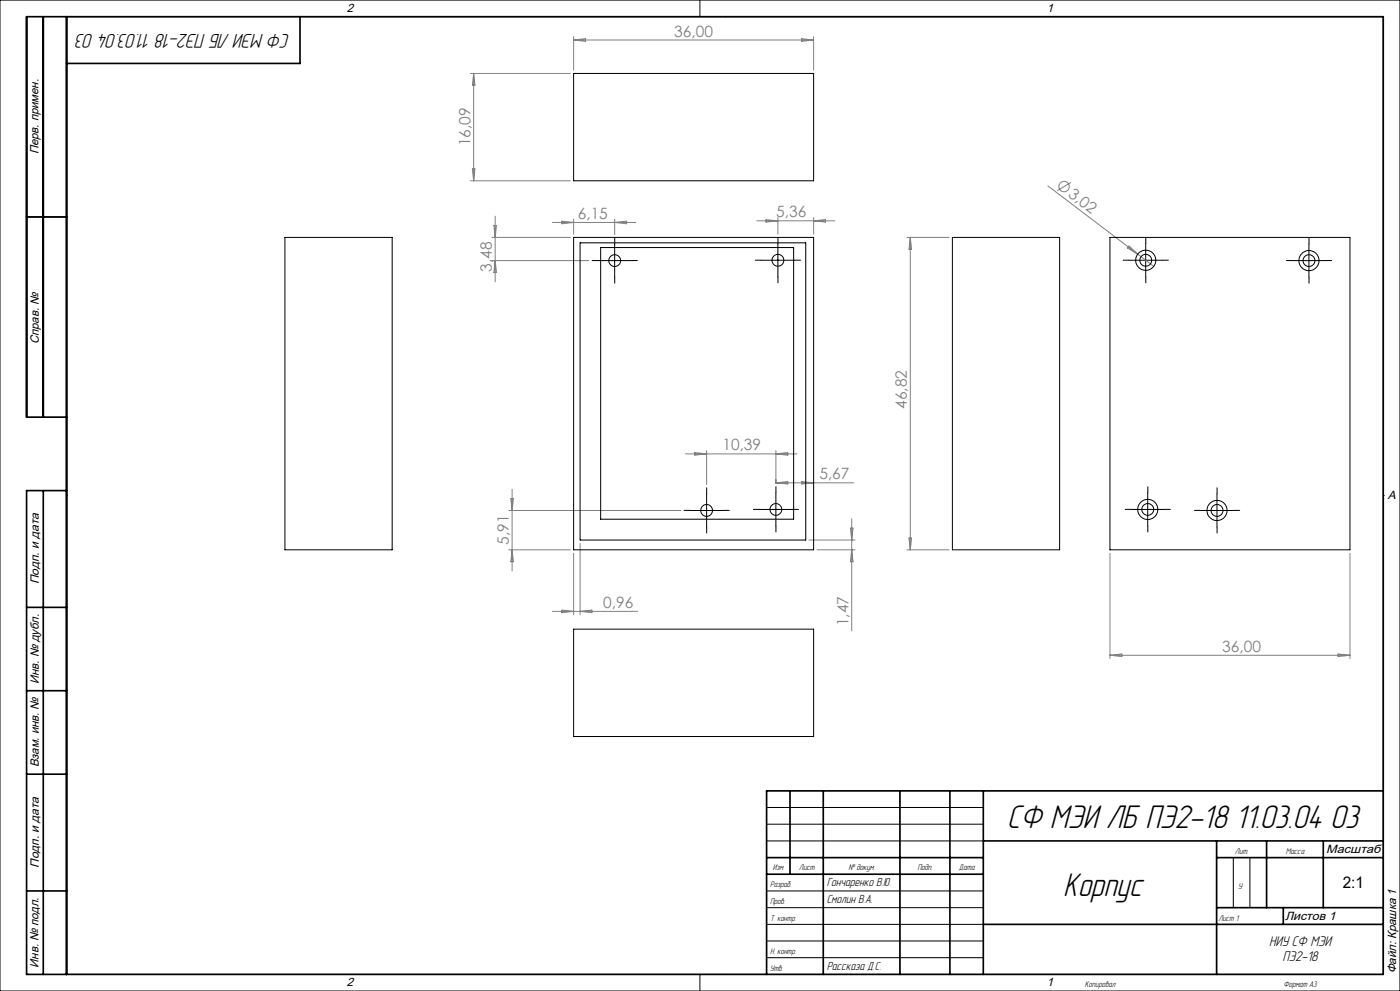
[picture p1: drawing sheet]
<svg xmlns="http://www.w3.org/2000/svg" width="420mm" height="297mm" viewBox="0 0 420 297" stroke-linecap="round" stroke-linejoin="round" font-family="sans-serif">
<g fill="none" stroke="#808080" stroke-width=".3">
<path d="M172.1 11v10M172.1 12h72M172.1 12l3.5-.4v.8zM240.5 11.6l3.6 .4-3.6 .4zM244.1 11v10M141.1 22h30M142.1 22v32.2M142.1 22l.4 3.5h-.8zM141.1 54.2h30M141.7 50.6h.8l-.4 3.6zM314.4 55.7l26.9 20.5M321.3 54.7l-4.1 2.4"/>
<path d="M147.6 71.2h23.5M147.6 78.1h29M148.2 67.6h.7l-.3 3.6zM148.6 64.8v19.7M148.6 78.1l.3 3.6h-.7zM165.7 66.7h25M168.6 66.3l3.5 .4-3.5 .4zM172.1 65.6v4.6M184.4 65.6v4.7M184.4 66.7l3.6-.4v.8zM227 66.2h23.4M229.8 65.8l3.6 .4-3.6 .4z"/>
<path d="M233.4 65.2v5M244.1 65.2v5M244.1 66.2l3.5-.4v.8zM272.1 71.2h12.6M273.1 71.2v93.6M273.1 71.2l.4 3.5h-.8zM338.7 73.7l2.6 2.5-3.1-1.9zM341.3 76.2l4.8 3.6M205.6 136h33.5M208.4 135.6l3.6 .4-3.6 .4zM212 135v10.2M232.8 135v9.9"/>
<path d="M232.8 136l3.5-.4v.8zM152.6 153h51.6M153.2 149.4h.8l-.4 3.6zM153.6 146.6v24.5M232.8 144.7l3.5-.4v.8zM232.8 144.7h23.4M240.5 144.3l3.6 .4-3.6 .4zM255.1 158.3h.8l-.4 3.6zM255.5 155.5v33.6M152.6 164.8h18.5M153.6 164.8l.4 3.5h-.8zM172.1 165.8v18.4"/>
<path d="M174 162.9v21.3M242.7 161.9h13.8M245.1 164.8h11.4M255.5 164.8l.4 3.5h-.8zM272.1 164.8h12.6M272.7 161.3h.8l-.4 3.5zM333 165.8v31.6M405 165.8v31.6M165.7 183.2h25.6M168.6 182.8l3.5 .4-3.5 .4zM174 183.2l3.6-.4v.8zM333 196.4h72"/>
<path d="M333 196.4l3.5-.4v.8zM401.4 196l3.6 .4-3.6 .4z"/>
<circle cx="319.2" cy="55.9" r="1.56"/>
</g>
<g fill="none" stroke="#000" stroke-width=".3" stroke-dasharray="15.2 1.3 1.3 1.3">
<path d="M179.4 78.1h-1.8M184.4 73.1v-1.8M189.4 78.1h1.8M228.4 78h-1.8M233.4 73v-1.8M238.4 78h1.8M338.7 78h-1.7M343.7 73v-1.8M348.7 78h1.8M387.7 78.1h-1.8M392.7 73.1v-1.8M397.7 78.1h1.8"/>
<path d="M184.4 83.1v1.8M233.4 83v1.8M343.7 83v1.8M392.7 83.1v1.8M207 153h-1.8M212 148v-1.8M212 158v1.7M217 153h1.8M227.8 152.7h-1.8M232.8 147.7v-1.8M232.8 157.7v1.7M237.8 152.7h1.8"/>
<path d="M339.3 152.7h-1.7M344.3 147.7v-1.8M344.3 157.7v1.7M349.3 152.7h1.8M360.1 153h-1.8M365.1 148v-1.8M365.1 158v1.7M370.1 153h1.8"/>
</g>
<g fill="none" stroke="#000" stroke-width=".3">
<path d="M0 0h420v297h-420zM20 5h395v287h-395zM210 0v5M217.5 5h.1M8 65h12M179.4 78.1h10M184.4 73.1v10M228.4 78h10M233.4 73v10M338.7 78h10M343.7 73v10M387.7 78.1h10"/>
<path d="M392.7 73.1v10M20 148.5h.1M207 153h10M212 148v10M227.8 152.7h10M232.8 147.7v10M339.3 152.7h10M344.3 147.7v10M360.1 153h10M365.1 148v10M415 148.5h.1M230 242h65"/>
<path d="M230 247h65M230 252h65M370 257v15M375 257v15M230 267h65M230 272h65M230 277h65M210 292v5M217.5 292h.1M230 282h65M230 287h65"/>
</g>
<g fill="none" stroke="#000" stroke-width=".5">
<path d="M13 5v120M20 5v287M90 5v14h-70M8 65h12M20 125h-12v-120h407v287h-407v-145h12M13 147v145M8 182h12M8 207h12M8 232h12M237 237v25M247 237v55M270 237v55"/>
<path d="M285 237v55M295 237v55M415 237h-185v55M230 257h65M295 252h120M365 252v40M365 257h50M380 252v20M397 252v20M8 267h12M230 262h65M295 277h120"/>
<path d="M365 272h50M385 272v5"/>
</g>
<g fill="none" stroke="#000" stroke-width=".3">
<path d="M172.1 22h72v32.2h-72zM85.5 71.2h32.2v93.6h-32.2zM172.1 71.2h72v93.6h-72zM174 72.8h67.7v89.1h-67.7zM180.2 74.2h57.9v81.4h-57.9zM285.7 71.2h32.2v93.6h-32.2zM333 71.2h72v93.6h-72zM172.1 188.6h72v32.1h-72z"/>
<circle cx="184.4" cy="78.1" r="1.77"/>
<circle cx="233.4" cy="78" r="1.78"/>
<circle cx="343.7" cy="78" r="3"/>
<circle cx="343.7" cy="78" r="1.78"/>
<circle cx="392.7" cy="78.1" r="3"/>
<circle cx="392.7" cy="78.1" r="1.77"/>
<circle cx="212" cy="153" r="1.77"/>
<circle cx="232.8" cy="152.7" r="1.76"/>
<circle cx="344.3" cy="152.7" r="3"/>
<circle cx="344.3" cy="152.7" r="1.77"/>
<circle cx="365.1" cy="153" r="1.78"/>
<circle cx="365.1" cy="153" r="3"/>
</g>
<g font-size="10.2">
<text x="302.1" y="248.1">СФ МЭИ ЛБ ПЭ2-18 11.03.04 03</text>
<text x="319" y="268.5">Корпус</text>
</g>
<text font-size="6.2" x="87" y="10.2" transform="rotate(-180 87 10.2)">СФ МЭИ ЛБ ПЭ2-18 11.03.04 03</text>
<text font-size="4.8" x="402.8" y="266.1">2:1</text>
<g font-size="4.7" fill="#808080">
<text x="202.3" y="11">36,00</text>
<text x="141.1" y="43.9" transform="rotate(-90 141.1 43.9)">16,09</text>
<text x="320.3" y="58.8" transform="rotate(37 320.3 58.8)">3,02</text>
<text x="173.3" y="65.6">6,15</text>
<text x="232.9" y="65.2">5,36</text>
<text x="147.6" y="81.5" transform="rotate(-90 147.6 81.5)">3,48</text>
<text x="272.1" y="122.6" transform="rotate(-90 272.1 122.6)">46,82</text>
<text x="216.7" y="135">10,39</text>
<text x="245.8" y="143.7">5,67</text>
<text x="152.6" y="163.3" transform="rotate(-90 152.6 163.3)">5,91</text>
<text x="181" y="182.2">0,96</text>
<text x="254.5" y="187.7" transform="rotate(-90 254.5 187.7)">1,47</text>
<text x="366.7" y="195.3">36,00</text>
</g>
<g font-size="4.4">
<text x="380.7" y="283.7">НИУ СФ МЭИ</text>
<text x="384.7" y="287.9">ПЭ2-18</text>
</g>
<g font-size="3.7">
<text x="248" y="265.6">Гончаренко В.Ю.</text>
<text x="248" y="270.6">Смолин В.А.</text>
<text x="248" y="290.6">Рассказа Д.С.</text>
</g>
<g font-size="3.6">
<text x="104" y="3.6">2</text>
<text x="314" y="3.6">1</text>
<text x="11.6" y="46.3" transform="rotate(-90 11.6 46.3)">Перв. примен.</text>
<text x="11.6" y="103.2" transform="rotate(-90 11.6 103.2)">Справ. №</text>
<text x="416.4" y="149.6">A</text>
<text x="11.6" y="175.1" transform="rotate(-90 11.6 175.1)">Подп. и дата</text>
<text x="11.6" y="205" transform="rotate(-90 11.6 205)">Инв. № дубл.</text>
<text x="11.6" y="230" transform="rotate(-90 11.6 230)">Взам. инв. №</text>
<text x="397.8" y="255.6">Масштаб</text>
<text x="11.6" y="260.1" transform="rotate(-90 11.6 260.1)">Подп. и дата</text>
<text x="385.5" y="275.6">Листов 1</text>
<text x="11.6" y="290" transform="rotate(-90 11.6 290)">Инв. № подл.</text>
<text x="418.9" y="291.8" transform="rotate(-90 418.9 291.8)">Файл: Крашка 1</text>
<text x="104" y="295.6">2</text>
<text x="314" y="295.6">1</text>
</g>
<g font-size="2.6">
<text x="370.5" y="255.9">Лит.</text>
<text x="385.8" y="255.9">Масса</text>
<text x="231.9" y="260.9">Изм.</text>
<text x="239.6" y="260.9">Лист</text>
<text x="254.5" y="260.9">№ докум.</text>
<text x="275.2" y="260.9">Подп.</text>
<text x="287.7" y="260.9">Дата</text>
<text x="231" y="265.9">Разраб.</text>
<text x="371.4" y="266.3">У</text>
<text x="231" y="270.9">Пров.</text>
<text x="231" y="275.9">Т. контр.</text>
<text x="365.5" y="275.9">Лист 1</text>
<text x="231" y="285.9">Н. контр.</text>
<text x="231" y="290.9">Утв.</text>
<text x="325.5" y="295.9">Копировал</text>
<text x="385.1" y="295.9">Формат А3</text>
</g>
</svg>
